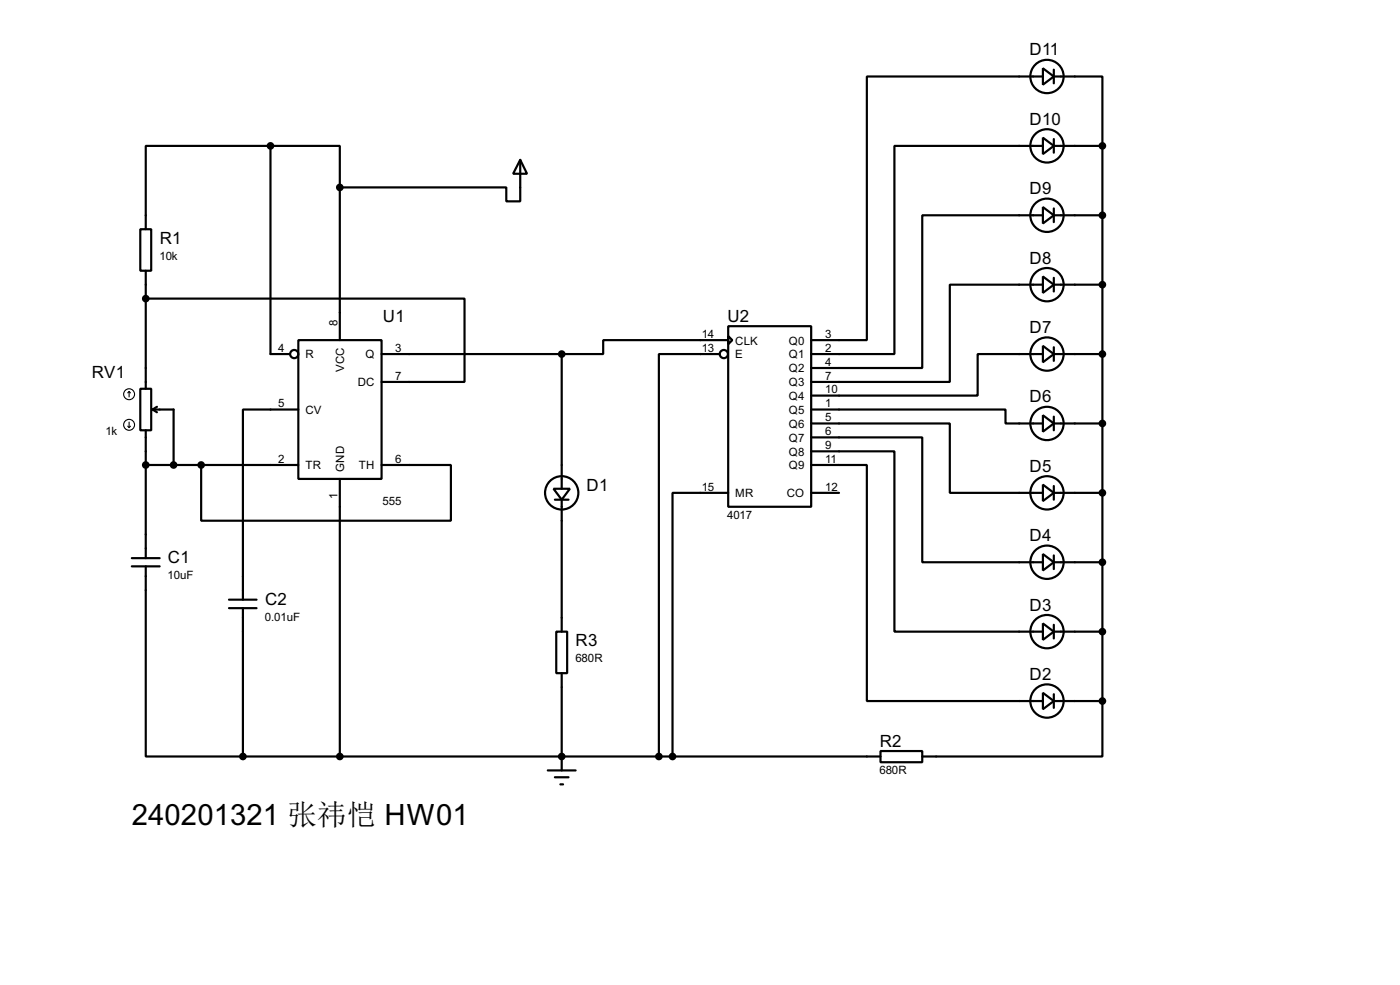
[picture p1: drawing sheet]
<svg xmlns="http://www.w3.org/2000/svg" width="256mm" height="180mm" viewBox="0 0 256 180" stroke-linecap="round" stroke-linejoin="round" font-family="sans-serif">
<g fill="none" stroke="#000" stroke-width=".4">
<path d="M191.1 12.5l2 1.5-2 1.5zM191.1 14h-32.3v48.3h-10.2M193.1 14h8.9v12.7M193.1 12.8v2.5M49.6 26.7h-22.9v15.3M49.6 26.7h12.7v7.6M49.6 26.7v38.1h3.5M62.3 34.3v28M95.3 29.3l1.3 2.5h-2.6zM95.3 29.3v7.6h-2.5v-2.6h-30.5M191.1 37.9l2 1.5-2 1.5zM191.1 25.2l2 1.5-2 1.5z"/>
<path d="M191.1 39.4h-22.1v28h-20.4M191.1 26.7h-27.2v38.1h-15.3M193.1 26.7h8.9M193.1 39.4h8.9M193.1 25.5v2.5M193.1 38.2v2.5M202 26.7v101.6M25.7 42h2v7.6h-2zM26.7 54.7h58.4v15.2h-15.2M26.7 49.6v21.6M133.4 59.7h15.2v33.1h-15.2zM191.1 50.6l2 1.5-2 1.5z"/>
<path d="M191.1 52.1h-17.1v17.8h-25.4M193.1 52.1h8.9M193.1 50.9v2.5M25.7 71.2h2v7.6h-2zM26.7 78.8v23.4M28 75h3.8v10.1M28 75l.8 .5M28.8 74.5l-.8 .5M54.7 62.3h15.2v25.4h-15.2zM54.7 75h-10.2v34.8M69.9 64.8h33M102.9 64.8v24.7"/>
<path d="M131.9 64.8h-11.2v73.7M133.4 61.5l.8 .8-.8 .7zM133.4 62.3h-22.9v2.5h-7.6M148.6 77.5h25.4v12.7h17.1M148.6 75h35.6v2.5h6.9M191.1 76l2 1.5-2 1.5zM191.1 63.3l2 1.5-2 1.5zM191.1 64.8h-12v7.6h-30.5M193.1 64.8h8.9M193.1 77.5h8.9M193.1 63.6v2.5M193.1 76.3v2.5"/>
<path d="M26.7 85.1h28M36.9 85.1v10.2h45.7v-10.2h-12.7M62.3 87.7v50.8M101.4 89.5h3l-1.5 2zM101.7 91.5h2.5M102.9 91.5v24.1M133.4 90.2h-10.2v48.3M148.6 85.1h10.2v43.2h32.3M148.6 82.6h15.3v33h27.2M148.6 80.1h20.4v22.8h22.1M148.6 90.2h5.1M191.1 88.7l2 1.5-2 1.5z"/>
<path d="M193.1 90.2h8.9M193.1 89v2.5M24.2 102.2h5.1M24.2 103.7h5.1M26.7 103.7v34.8h17.8M42 109.8h5M42 111.3h5M44.5 111.3v27.2M101.9 115.6h2v7.6h-2zM191.1 114.1l2 1.5-2 1.5zM191.1 101.4l2 1.5-2 1.5zM193.1 102.9h8.9"/>
<path d="M193.1 115.6h8.9M193.1 101.7v2.5M193.1 114.4v2.5M44.5 138.5h116.8M102.9 123.2v17.8M161.3 137.5h7.7v2h-7.7zM191.1 126.8l2 1.5-2 1.5zM193.1 128.3h8.9M193.1 127.1v2.5M202 128.3v10.2h-33M100.4 141h5.1M101.7 142.3h2.5"/>
<path d="M102.7 143.6h.5"/>
<circle cx="191.8" cy="14" r="3.1"/>
<circle cx="191.8" cy="39.4" r="3.1"/>
<circle cx="191.8" cy="26.7" r="3.1"/>
<circle cx="191.8" cy="52.1" r="3.1"/>
<circle cx="53.9" cy="64.8" r=".75"/>
<circle cx="132.6" cy="64.8" r=".75"/>
<circle cx="191.8" cy="64.8" r="3.1"/>
<circle cx="191.8" cy="77.5" r="3.1"/>
<circle cx="102.9" cy="90.2" r="3.1"/>
<circle cx="191.8" cy="90.2" r="3.1"/>
<circle cx="191.8" cy="115.6" r="3.1"/>
<circle cx="191.8" cy="102.9" r="3.1"/>
<circle cx="191.8" cy="128.3" r="3.1"/>
</g>
<circle cx="102.9" cy="138.5" r=".2" fill="#000"/>
<g fill="none" stroke="#000" stroke-width=".2">
<path d="M23.4 78l.3 .3M23.7 71.7l-.3 .2M23.7 71.7l.2 .2M23.7 71.7v1M23.7 77.3v1M23.9 78l-.2 .3"/>
<circle cx="23.6" cy="72.2" r="1"/>
<circle cx="23.6" cy="77.8" r="1"/>
</g>
<g fill="#000" stroke="#000" stroke-width=".4">
<circle cx="49.5" cy="26.7" r=".5"/>
<circle cx="62.2" cy="34.3" r=".5"/>
<circle cx="201.9" cy="26.7" r=".5"/>
<circle cx="201.9" cy="39.4" r=".5"/>
<circle cx="26.7" cy="54.7" r=".5"/>
<circle cx="201.9" cy="52.1" r=".5"/>
<circle cx="102.9" cy="64.8" r=".5"/>
<circle cx="201.9" cy="64.8" r=".5"/>
<circle cx="201.9" cy="77.5" r=".5"/>
<circle cx="26.7" cy="85.1" r=".5"/>
<circle cx="31.8" cy="85.1" r=".5"/>
<circle cx="36.8" cy="85.1" r=".5"/>
<circle cx="201.9" cy="90.2" r=".5"/>
<circle cx="201.9" cy="102.9" r=".5"/>
<circle cx="201.9" cy="115.6" r=".5"/>
<circle cx="44.5" cy="138.5" r=".5"/>
<circle cx="62.2" cy="138.5" r=".5"/>
<circle cx="102.9" cy="138.5" r=".5"/>
<circle cx="120.7" cy="138.5" r=".5"/>
<circle cx="123.2" cy="138.5" r=".5"/>
<circle cx="201.9" cy="128.3" r=".5"/>
</g>
<text font-size="6" x="24.2" y="151.1">240201321 张祎恺 HW01</text>
<g font-size="3.5">
<text x="188.6" y="10.2">D11</text>
<text x="188.6" y="22.9">D10</text>
<text x="188.6" y="35.6">D9</text>
<text x="29.3" y="44.6">R1</text>
<text x="188.6" y="48.3">D8</text>
<text x="70.2" y="58.9">U1</text>
<text x="133.3" y="58.9">U2</text>
<text x="188.6" y="61">D7</text>
<text x="16.8" y="69.1">RV1</text>
<text x="188.6" y="73.7">D6</text>
<text x="107.5" y="89.9">D1</text>
<text x="188.6" y="86.4">D5</text>
<text x="188.6" y="99.1">D4</text>
<text x="30.8" y="103.1">C1</text>
<text x="48.6" y="110.7">C2</text>
<text x="188.6" y="111.8">D3</text>
<text x="105.5" y="118.3">R3</text>
<text x="188.6" y="124.5">D2</text>
<text x="161.2" y="136.7">R2</text>
</g>
<g font-size="2.4">
<text x="29.2" y="47.6">10k</text>
<text x="61.8" y="59.7" transform="rotate(-90 61.8 59.7)">8</text>
<text x="51" y="64.4">4</text>
<text x="55.9" y="65.6">R</text>
<text x="66.9" y="65.6">Q</text>
<text x="72.4" y="64.4">3</text>
<text x="128.6" y="61.9">14</text>
<text x="128.6" y="64.4">13</text>
<text x="134.7" y="63.1">CLK</text>
<text x="134.7" y="65.6">E</text>
<text x="144.5" y="63.1">Q0</text>
<text x="144.5" y="65.6">Q1</text>
<text x="151.2" y="61.9">3</text>
<text x="151.2" y="64.4">2</text>
<text x="63.1" y="68.1" transform="rotate(-90 63.1 68.1)">VCC</text>
<text x="65.5" y="70.7">DC</text>
<text x="72.4" y="69.5">7</text>
<text x="144.5" y="68.1">Q2</text>
<text x="144.5" y="70.7">Q3</text>
<text x="151.2" y="67">4</text>
<text x="151.2" y="69.5">7</text>
<text x="151.2" y="72">10</text>
<text x="51" y="74.6">5</text>
<text x="55.9" y="75.8">CV</text>
<text x="144.5" y="73.2">Q4</text>
<text x="144.5" y="75.8">Q5</text>
<text x="151.2" y="74.6">1</text>
<text x="151.2" y="77.1">5</text>
<text x="19.3" y="79.7">1k</text>
<text x="144.5" y="78.3">Q6</text>
<text x="144.5" y="80.8">Q7</text>
<text x="144.5" y="83.4">Q8</text>
<text x="151.2" y="79.7">6</text>
<text x="151.2" y="82.2">9</text>
<text x="51" y="84.7">2</text>
<text x="55.9" y="85.9">TR</text>
<text x="63.1" y="86.4" transform="rotate(-90 63.1 86.4)">GND</text>
<text x="65.7" y="85.9">TH</text>
<text x="72.4" y="84.7">6</text>
<text x="128.6" y="89.8">15</text>
<text x="144.5" y="85.9">Q9</text>
<text x="151.2" y="89.8">12</text>
<text x="151.2" y="84.7">11</text>
<text x="61.8" y="91.4" transform="rotate(-90 61.8 91.4)">1</text>
<text x="70.1" y="92.4">555</text>
<text x="133.2" y="95">4017</text>
<text x="134.7" y="91">MR</text>
<text x="144.1" y="91">CO</text>
<text x="30.7" y="106">10uF</text>
<text x="48.5" y="113.6">0.01uF</text>
<text x="105.4" y="121.2">680R</text>
<text x="161.1" y="141.7">680R</text>
</g>
</svg>
